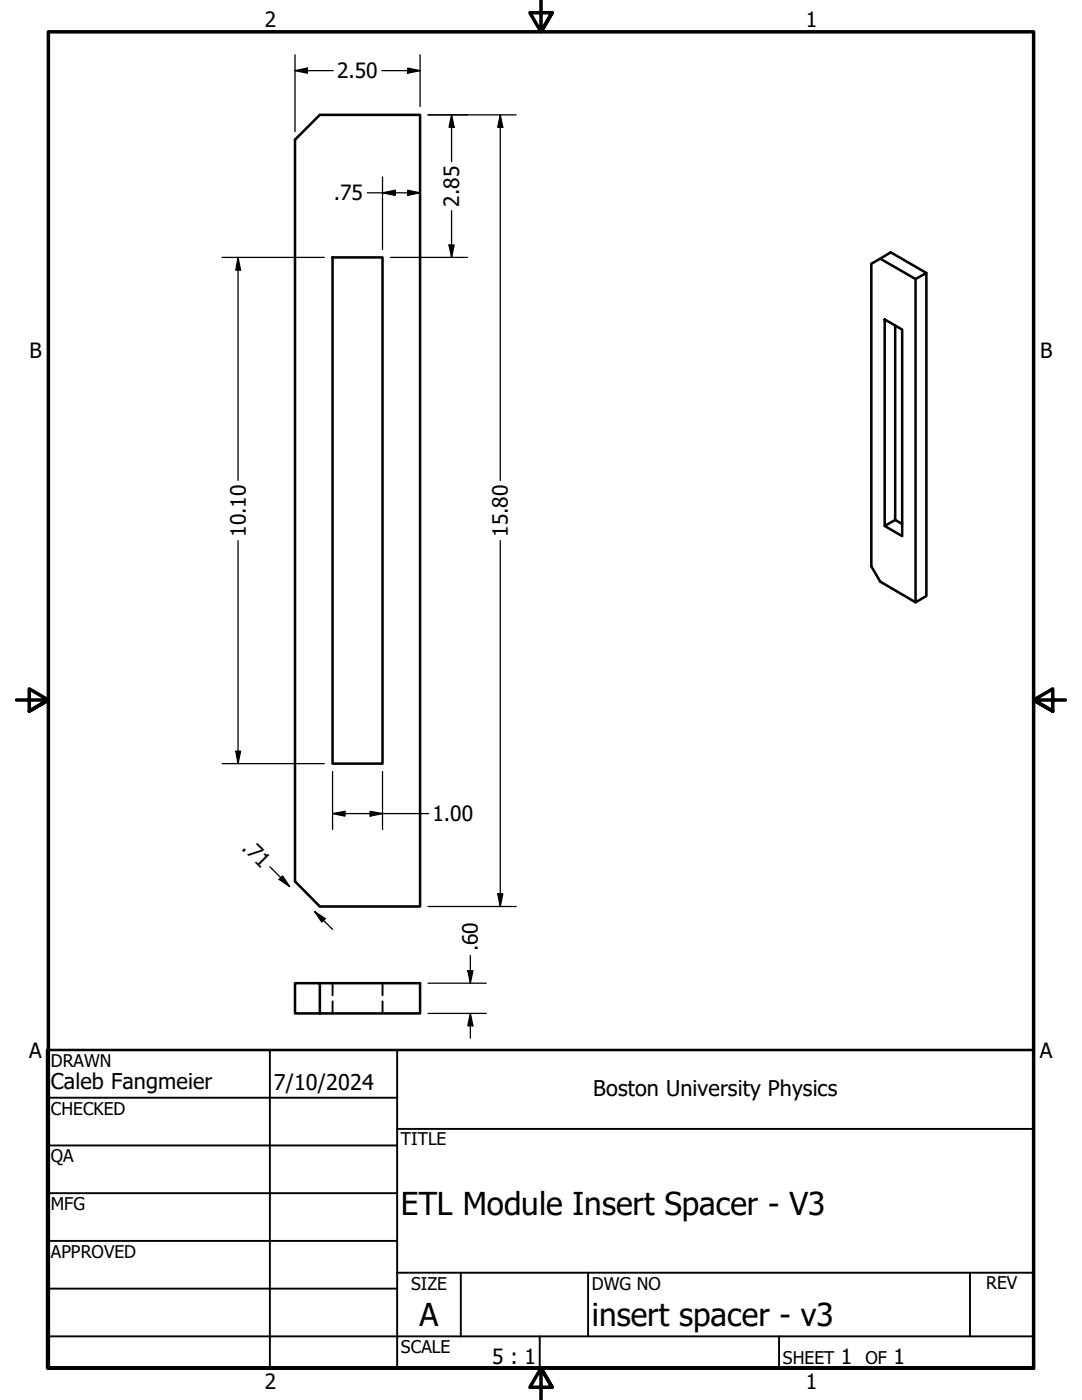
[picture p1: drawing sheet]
<svg xmlns="http://www.w3.org/2000/svg" width="216mm" height="279mm" viewBox="0 0 216 279" stroke-linecap="round" stroke-linejoin="round" font-family="sans-serif">
<!-- layer: Visible (ANSI) -->
<path d="M63.8 22.9h20v158h-20l-4.9-5v-148zM66.4 51.4h9.9v101h-9.9zM175.6 51.6l7.1 4.1v64.5l-7.1-4.1-1.7-3.1v-60.4l3.8-2.2 7.1 4.1M182.7 55.7l2.1-1.2v64.4l-2.1 1.3M176.5 63.8l3.5 2v41.2l-3.5-2zM178.6 65v38.8M180 104.6l-1.4-.8-2.1 1.2M58.9 196.2h4.9v6h-4.9zM63.8 196.2h20v6h-20" fill="none" stroke="#000" stroke-width=".51"/>
<!-- layer: Hidden (ANSI) -->
<path d="M66.4 196.2v2.4M66.4 199.8v2.4M76.3 196.2v2.4M76.3 199.8v2.4" fill="none" stroke="#000" stroke-width=".38"/>
<!-- layer: Border (ANSI) -->
<path d="M107.9 0v6.4l-2.2-3.9h4.5l-2.3 3.9 2.3-3.9M3.3 139.7h6.4l-3.9-2.2v4.4l3.9-2.2-3.9 2.2M212.6 139.7h-6.4l3.9-2.2v4.4l-3.9-2.2 3.9 2.2M9.7 273v-266.6h196.5v266.6h-196.5h196.5M110.2 276.9l-2.3-3.9 2.3 3.9h-4.5l2.2-3.9v6.4" fill="none" stroke="#000" stroke-width=".7"/>
<!-- layer: Title (ANSI) -->
<g fill="none" stroke="#000" stroke-width=".38">
<path d="M9.4 219.1h69.8M53.8 209.5v63.5M79.2 209.5v63.5M9.4 228.6h69.8M9.4 238.1h69.8M79.2 225.3h127M9.4 247.6h69.8M9.4 257.2h69.8M79.2 254h127M91.9 254v12.7M117.3 254v12.7M193.5 254v12.7"/>
<path d="M9.4 266.7h196.8M107.7 266.7v6.3M155.4 266.7v6.3"/>
</g>
<path d="M9.4 209.5h196.8v63.5h-196.8z" fill="none" stroke="#000" stroke-width=".51"/>
<!-- layer: Dimension (ANSI) -->
<g fill="none" stroke="#000" stroke-width=".25">
<path d="M58.9 14.1l2.4-.5v1zM58.9 14.1h7.6M58.9 10.9v15.4M76.2 14.1h7.6M81.3 13.6l2.5 .5-2.5 .5zM83.8 10.9v10.4M73.3 38.5h10.5M76.3 38.5l2.6-.5v1zM76.3 35.3v14.5M81.3 38l2.5 .5-2.5 .5zM85.4 22.9h17.6M90.1 22.9l.5 2.5h-1z"/>
<path d="M90.1 22.9v9.4M99.8 22.9l.5 2.5h-1zM99.8 22.9v73M44.3 51.4h20.4M47.5 51.4l.5 2.5h-.9zM47.5 51.4v44.5M77.9 51.4h15.4M89.6 48.9h1l-.5 2.5zM90.1 42v9.4M47.5 107.9v44.5M99.8 107.9v73M44.3 152.4h20.4"/>
<path d="M47.1 149.9h.9l-.5 2.5zM66.4 154v11.5M76.3 154v11.5M53.8 173l4 3.9M55.7 175.5l.7-.7 1.4 2.1zM66.4 162.4l2.4-.5v1zM66.4 162.4h19.1M73.9 161.9l2.4 .5-2.4 .5zM99.3 178.4h1l-.5 2.5zM62.8 181.9l2.1 1.4-.7 .7zM62.8 181.9l3.6 3.6M85.4 180.9h17.6"/>
<path d="M85.4 196.2h11.6M93.3 193.7h1.1l-.5 2.5zM93.9 190.7v5.5M85.4 202.2h11.6M93.9 202.2l.5 2.5h-1.1zM93.9 202.2v5"/>
</g>
<g fill="#000">
<path d="M58.9 14.1l2.4-.5v1zM81.3 13.6l2.5 .5-2.5 .5zM76.3 38.5l2.6-.5v1zM81.3 38l2.5 .5-2.5 .5zM90.1 22.9l.5 2.5h-1zM99.8 22.9l.5 2.5h-1zM47.5 51.4l.5 2.5h-.9zM89.6 48.9h1l-.5 2.5zM47.1 149.9h.9l-.5 2.5zM55.7 175.5l.7-.7 1.4 2.1zM66.4 162.4l2.4-.5v1zM73.9 161.9l2.4 .5-2.4 .5z"/>
<path d="M99.3 178.4h1l-.5 2.5zM62.8 181.9l2.1 1.4-.7 .7zM93.3 193.7h1.1l-.5 2.5zM93.9 202.2l.5 2.5h-1.1z"/>
</g>
<g font-size="6.3">
<text x="80" y="242.5">ETL Module Insert Spacer - V3</text>
<text x="83.7" y="264.5">A</text>
<text x="118.1" y="264.7">insert spacer - v3</text>
</g>
<g font-size="4.3">
<text x="10.2" y="217.4">Caleb Fangmeier</text>
<text x="54.6" y="217.6">7/10/2024</text>
<text x="118.4" y="218.6">Boston University Physics</text>
</g>
<g font-size="4.2">
<text x="52.8" y="5.3">2</text>
<text x="160.8" y="5.3">1</text>
<text x="67.2" y="15.6">2.50</text>
<text x="66.6" y="40">.75</text>
<text x="91.6" y="41.2" transform="rotate(-90 91.6 41.2)">2.85</text>
<text x="5.9" y="71.4">B</text>
<text x="207.6" y="71.4">B</text>
<text x="49" y="107.1" transform="rotate(-90 49 107.1)">10.10</text>
<text x="101.3" y="107.1" transform="rotate(-90 101.3 107.1)">15.80</text>
<text x="86.3" y="163.9">1.00</text>
<text x="48.1" y="169.4" transform="rotate(45 48.1 169.4)">.71</text>
<text x="95.4" y="189.9" transform="rotate(-90 95.4 189.9)">.60</text>
<text x="5.8" y="211.1">A</text>
<text x="207.5" y="211.1">A</text>
<text x="98.2" y="272.2">5 : 1</text>
<text x="167.8" y="272.2">1</text>
<text x="178.3" y="272.2">1</text>
<text x="52.8" y="277.1">2</text>
<text x="160.8" y="277.1">1</text>
</g>
<g font-size="3.5">
<text x="10.2" y="212.9">DRAWN</text>
<text x="10.2" y="222.4">CHECKED</text>
<text x="10.2" y="232">QA</text>
<text x="80" y="228.6">TITLE</text>
<text x="10.2" y="241.5">MFG</text>
<text x="10.2" y="251">APPROVED</text>
<text x="82" y="257.4">SIZE</text>
<text x="118.1" y="257.4">DWG NO</text>
<text x="196.8" y="257.3">REV</text>
<text x="80" y="270.1">SCALE</text>
<text x="156.2" y="272.2">SHEET</text>
<text x="172.7" y="272.2">OF</text>
</g>
</svg>
